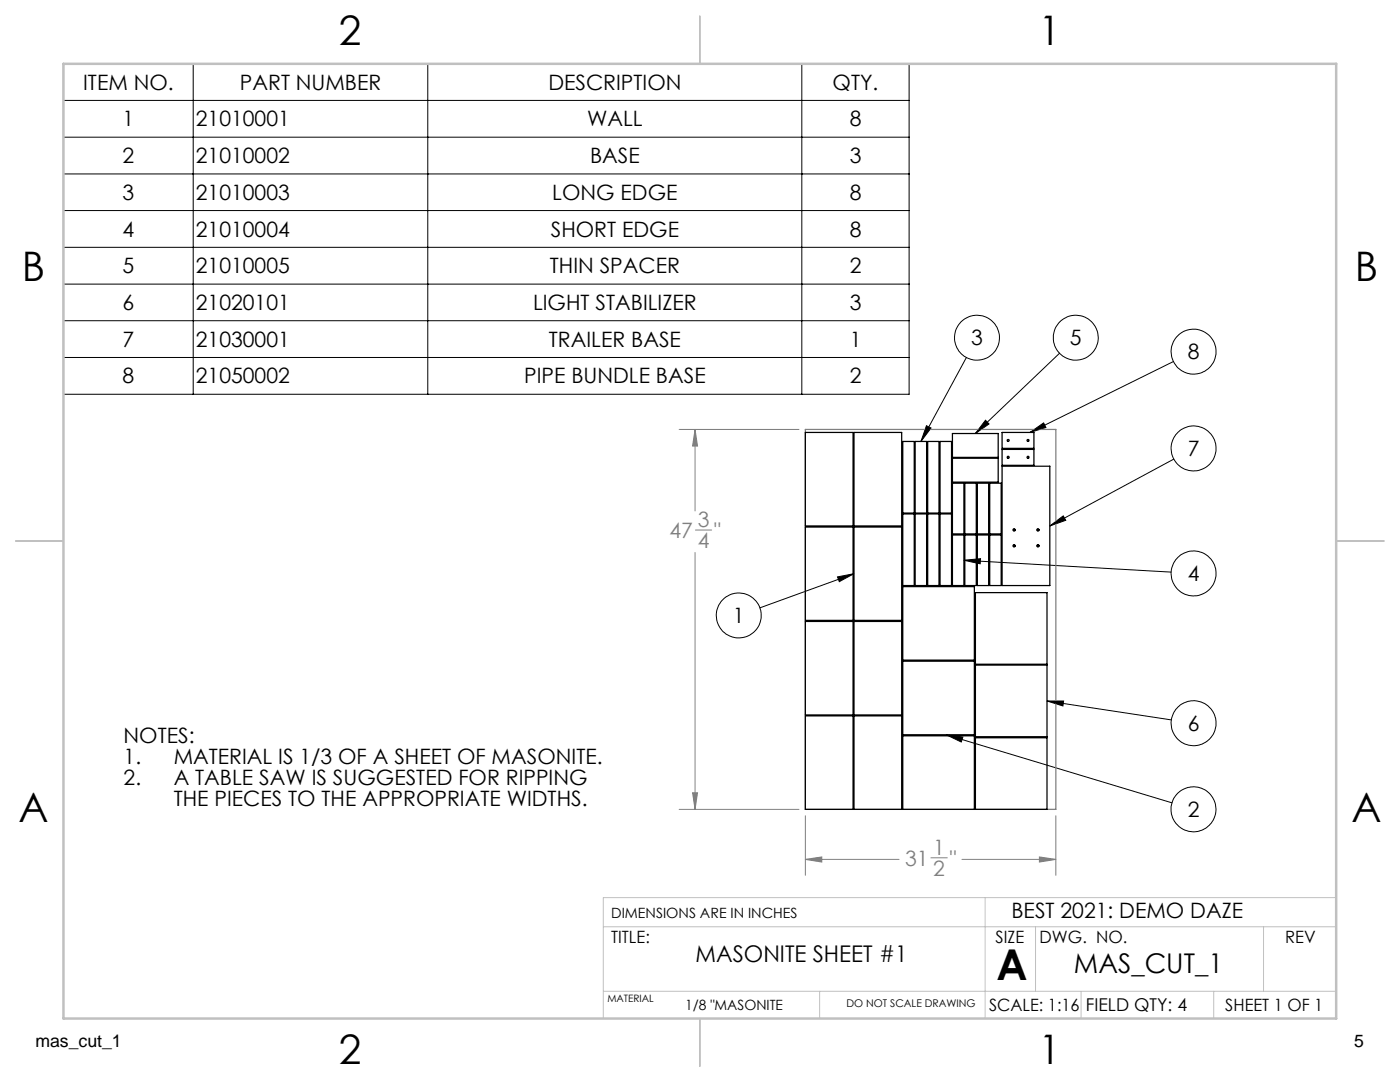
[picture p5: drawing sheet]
<svg xmlns="http://www.w3.org/2000/svg" width="279mm" height="216mm" viewBox="0 0 279 216" stroke-linecap="round" stroke-linejoin="round" font-family="sans-serif">
<g fill="none" stroke="#808080" stroke-width=".2">
<path d="M135.5 85.7h24M138.7 85.7v16.3M138.7 85.7l.5 3.3h-1zM138.7 110.2v51.3M138.8 105.8h3.2M138.2 158.2h1l-.5 3.3zM135.5 161.5h24M160.7 162.8v11.9M160.7 171.5h18.7M160.7 171.5l3.3-.5v1zM185.8 171.2h3.3M192 171.5h18.7"/>
<path d="M207.4 171l3.3 .5-3.3 .5zM210.7 162.8v11.9"/>
</g>
<g fill="none" stroke="#000" stroke-width=".2">
<path d="M12.7 12.7h168.7v66h-168.7zM38.6 12.7v66M85.4 12.7v66M160 12.7v66M12.7 20h168.7M12.7 27.4h168.7M12.7 34.7h168.7M12.7 42h168.7M12.7 49.4h168.7M12.7 56.7h168.7M12.7 64h168.7M12.7 71.3h168.7"/>
<path d="M192.9 71.3l-9.1 16.8M211.5 70.5l-16.8 16M234.2 72.1l-28.6 14.2M184.9 84.9l.9 .5-2 2.7zM196.7 83.9l.7 .7-2.7 1.9zM205.6 86.3l2.7-1.9 .4 .9zM234.2 91.6l-24.7 13.4M167.1 115.1l3.3-.6-2.9 1.6zM170.4 114.5l-18.7 6.8M192.4 111.8l41.3 2.4M192.4 111.8l3.3-.3-.1 1zM209.5 105l2.7-2.1 .5 .9z"/>
<path d="M209 139.9l24.8 3.8M209 139.9h3.3l-.2 1zM188.8 146.6l45.1 13.6M188.8 146.6l3.4 .5-.4 1z"/>
<circle cx="195" cy="67.4" r="4.5"/>
<circle cx="214.7" cy="67.4" r="4.5"/>
<circle cx="238.2" cy="70.2" r="4.5"/>
<circle cx="238.2" cy="89.5" r="4.5"/>
<circle cx="238.2" cy="114.4" r="4.5"/>
<circle cx="147.4" cy="122.8" r="4.5"/>
<circle cx="238.2" cy="144.3" r="4.5"/>
<circle cx="238.2" cy="161.5" r="4.5"/>
</g>
<path d="M196.6 179.1v24.1M266.7 179.1h-146.3v24.1M120.4 197.8h146.3M120.4 184.9h146.3M163.6 197.8v5.4M206.7 184.9v12.9M215.8 197.8v5.4M242.2 197.8v5.4M252.2 184.9v12.9" fill="none" stroke="#c0c0c0" stroke-width=".2"/>
<path d="M139.7 3.2v9.5M3.1 107.9h9.6M266.7 107.9h9.5M139.7 203.2v9.6" fill="none" stroke="#c0c0c0" stroke-width=".25"/>
<path d="M12.7 12.7h254v190.5h-254z" fill="none" stroke="#c0c0c0" stroke-width=".5"/>
<path d="M160.7 85.7h50v75.8h-50z" fill="none" stroke="#808080" stroke-width=".25"/>
<path d="M138.7 85.7l.5 3.3h-1zM138.2 158.2h1l-.5 3.3zM160.7 171.5l3.3-.5v1zM207.4 171l3.3 .5-3.3 .5z" fill="#808080"/>
<path d="M184.9 84.9l.9 .5-2 2.7zM196.7 83.9l.7 .7-2.7 1.9zM209.5 105l2.7-2.1 .5 .9zM192.4 111.8l3.3-.3-.1 1zM209 139.9h3.3l-.2 1zM188.8 146.6l3.4 .5-.4 1zM167.1 115.1l3.3-.6-2.9 1.6zM205.6 86.3l2.7-1.9 .4 .9z" fill="#000"/>
<g fill="none" stroke="#000" stroke-width=".25">
<path d="M160.7 86.3h9.6v18.7h-9.6zM170.4 86.3h9.6v18.7h-9.6zM180.2 88.1h2.3v14.3h-2.3zM182.6 88.1h2.3v14.3h-2.3zM185.1 88.1h2.3v14.3h-2.3zM187.6 88.1h2.3v14.3h-2.3zM190.1 86.5h9.1v4.8h-9.1zM190.1 91.4h9.1v4.8h-9.1zM190.1 96.4h2.3v10.1h-2.3zM192.5 96.4h2.3v10.1h-2.3zM195.1 96.4h2.2v10.1h-2.2zM197.5 96.4h2.3v10.1h-2.3z"/>
<path d="M200 89.7h6.3v3.2h-6.3zM200 86.3h6.3v3.2h-6.3zM200 93h9.5v23.8h-9.5zM160.7 105.2h9.6v18.6h-9.6zM170.4 105.2h9.6v18.6h-9.6zM180.2 102.6h2.3v14.2h-2.3zM180.2 117.1h14.3v14.6h-14.3zM182.6 102.6h2.3v14.2h-2.3zM185.1 102.6h2.3v14.2h-2.3zM187.6 102.6h2.3v14.2h-2.3zM190.1 106.8h2.3v10h-2.3zM192.5 106.8h2.3v10h-2.3z"/>
<path d="M194.7 118.3h14.3v14.2h-14.3zM195.1 106.8h2.2v10h-2.2zM197.5 106.8h2.3v10h-2.3zM160.7 124h9.6v18.7h-9.6zM170.4 124h9.6v18.7h-9.6zM180.2 131.9h14.3v14.7h-14.3zM194.7 132.7h14.3v14.3h-14.3zM160.7 142.8h9.6v18.7h-9.6zM170.4 142.8h9.6v18.7h-9.6zM180.2 146.8h14.3v14.7h-14.3zM194.7 147.2h14.3v14.3h-14.3z"/>
<circle cx="201.2" cy="87.9" r=".21"/>
<circle cx="201.2" cy="91.2" r=".2"/>
<circle cx="205.2" cy="91.2" r=".2"/>
<circle cx="205.2" cy="87.9" r=".21"/>
<circle cx="202.4" cy="108.9" r=".12"/>
<circle cx="202.4" cy="105.7" r=".12"/>
<circle cx="202.4" cy="108.9" r=".21"/>
<circle cx="202.4" cy="105.7" r=".21"/>
<circle cx="207.1" cy="105.7" r=".12"/>
<circle cx="207.1" cy="108.9" r=".12"/>
<circle cx="207.1" cy="108.9" r=".21"/>
<circle cx="207.1" cy="105.7" r=".21"/>
</g>
<text font-size="8.5" x="198.9" y="195.5">A</text>
<g font-size="8.1">
<text x="67.6" y="8.9">2</text>
<text x="207.3" y="8.9">1</text>
<text x="4.4" y="56.2">B</text>
<text x="270.4" y="56.2">B</text>
<text x="3.7" y="164.1">A</text>
<text x="269.7" y="164.1">A</text>
<text x="67.6" y="212.4">2</text>
<text x="207.3" y="212.4">1</text>
</g>
<text font-size="5.4" x="214.3" y="194.1">MAS_CUT_1</text>
<text font-size="4.6" x="138.8" y="191.9">MASONITE SHEET #1</text>
<g font-size="4.2">
<text x="16.6" y="17.9">ITEM NO.</text>
<text x="47.9" y="17.9">PART NUMBER</text>
<text x="109.4" y="17.9">DESCRIPTION</text>
<text x="166.2" y="17.9">QTY.</text>
<text x="24.5" y="25.2">1</text>
<text x="39.1" y="25.2">21010001</text>
<text x="117.2" y="25.2">WALL</text>
<text x="169.6" y="25.2">8</text>
<text x="24.5" y="32.5">2</text>
<text x="39.1" y="32.5">21010002</text>
<text x="117.8" y="32.5">BASE</text>
<text x="169.6" y="32.5">3</text>
<text x="24.5" y="39.9">3</text>
<text x="39.1" y="39.9">21010003</text>
<text x="110.2" y="39.9">LONG EDGE</text>
<text x="169.6" y="39.9">8</text>
<text x="24.5" y="47.2">4</text>
<text x="39.1" y="47.2">21010004</text>
<text x="109.9" y="47.2">SHORT EDGE</text>
<text x="169.6" y="47.2">8</text>
<text x="24.5" y="54.5">5</text>
<text x="39.1" y="54.5">21010005</text>
<text x="109.7" y="54.5">THIN SPACER</text>
<text x="169.6" y="54.5">2</text>
<text x="24.5" y="61.9">6</text>
<text x="39.1" y="61.9">21020101</text>
<text x="106.4" y="61.9">LIGHT STABILIZER</text>
<text x="169.6" y="61.9">3</text>
<text x="24.5" y="69.2">7</text>
<text x="39.1" y="69.2">21030001</text>
<text x="109.5" y="69.2">TRAILER BASE</text>
<text x="169.6" y="69.2">1</text>
<text x="193.8" y="68.9">3</text>
<text x="213.5" y="68.9">5</text>
<text x="237.1" y="71.7">8</text>
<text x="24.5" y="76.5">8</text>
<text x="39.1" y="76.5">21050002</text>
<text x="104.6" y="76.5">PIPE BUNDLE BASE</text>
<text x="169.6" y="76.5">2</text>
<text x="237.1" y="91">7</text>
<text x="237.1" y="115.9">4</text>
<text x="146.3" y="124.3">1</text>
<text x="24.7" y="148.2">NOTES:</text>
<text x="237.1" y="145.8">6</text>
<text x="24.7" y="152.4">1.</text>
<text x="34.7" y="152.4">MATERIAL IS 1/3 OF A SHEET OF MASONITE.</text>
<text x="24.7" y="156.6">2.</text>
<text x="34.7" y="156.6">A TABLE SAW IS SUGGESTED FOR RIPPING</text>
<text x="34.7" y="160.7">THE PIECES TO THE APPROPRIATE WIDTHS.</text>
<text x="237" y="163">2</text>
<text x="201.9" y="183.1">BEST 2021: DEMO DAZE</text>
</g>
<g font-size="4.2" fill="#808080">
<text x="133.6" y="107.4">47</text>
<text x="139.2" y="105.1">3</text>
<text x="142.5" y="107.4">&quot;</text>
<text x="139.2" y="109.3">4</text>
<text x="180.6" y="172.8">31</text>
<text x="186.3" y="170.5">1</text>
<text x="189.5" y="172.8">&quot;</text>
<text x="186.3" y="174.7">2</text>
</g>
<g font-size="3.5">
<text x="216.7" y="201.7">FIELD QTY: 4</text>
<text x="7.1" y="208.8">mas_cut_1</text>
<text x="270.2" y="208.8">5</text>
</g>
<g font-size="3.4">
<text x="122" y="188.1">TITLE:</text>
<text x="198.7" y="188.1">SIZE</text>
<text x="207.5" y="188.1">DWG. NO.</text>
<text x="256.5" y="188.2">REV</text>
<text x="197.4" y="201.7">SCALE: 1:16</text>
<text x="244.5" y="201.7">SHEET 1 OF 1</text>
</g>
<g font-size="2.8">
<text x="122" y="183.1">DIMENSIONS ARE IN INCHES</text>
<text x="136.8" y="201.4">1/8 &quot;MASONITE</text>
</g>
<text font-size="2.1" x="168.9" y="201">DO NOT SCALE DRAWING</text>
<text font-size="2" x="121.2" y="200">MATERIAL</text>
</svg>
